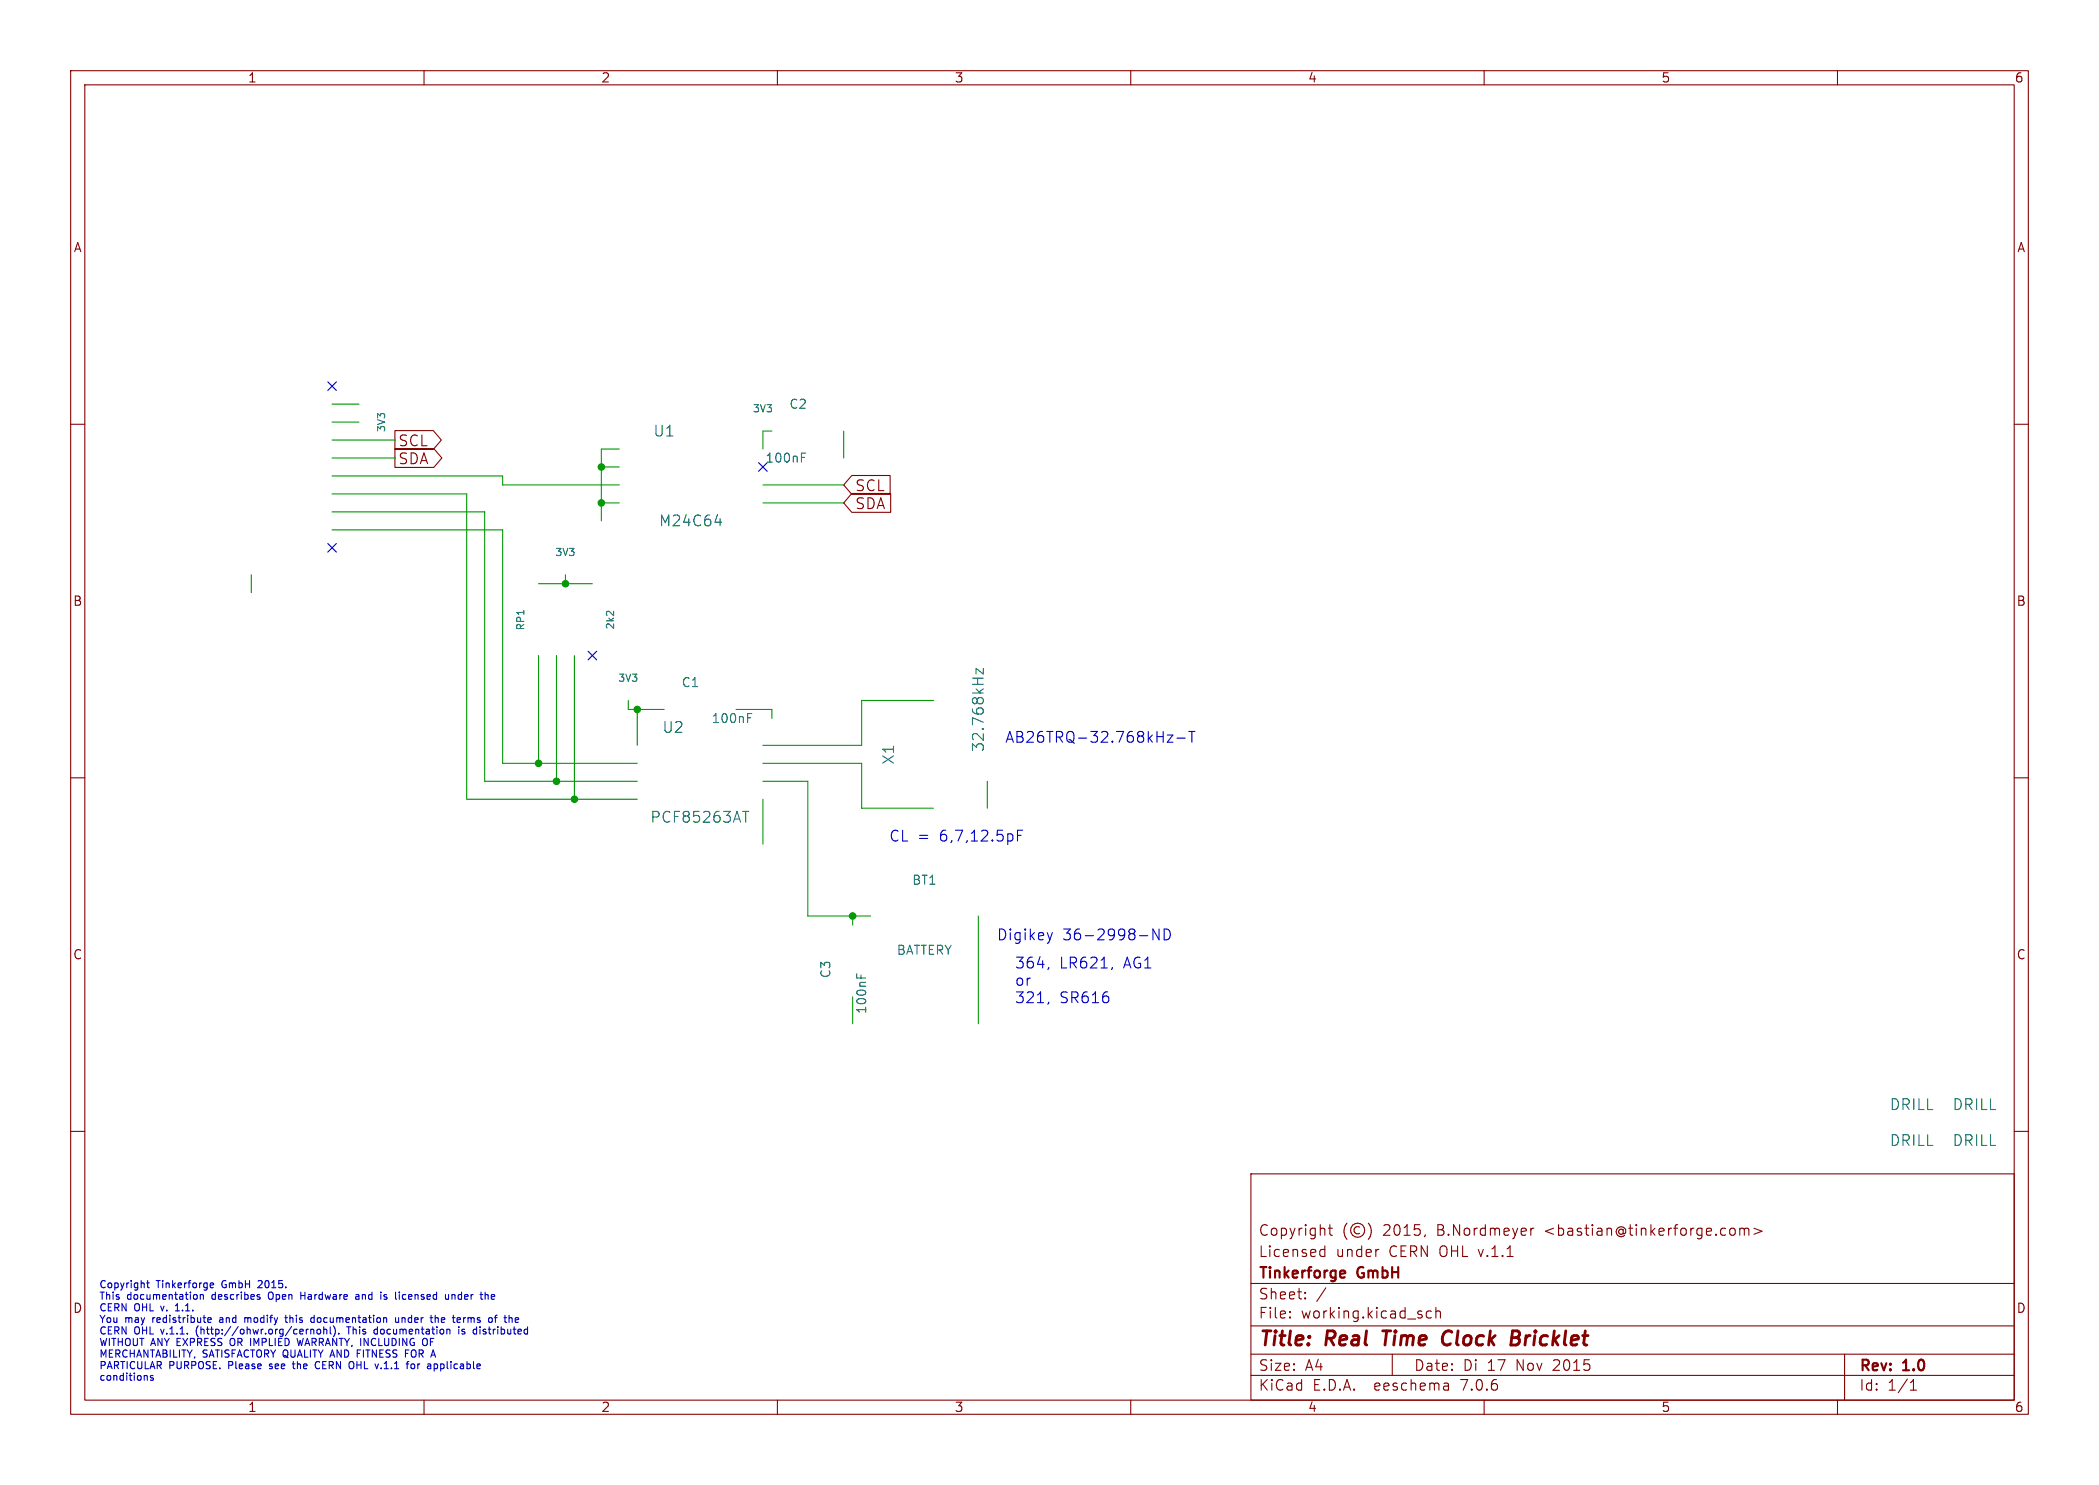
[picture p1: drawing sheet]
<svg xmlns="http://www.w3.org/2000/svg" width="297mm" height="210mm" viewBox="0 0 297 210" stroke-linecap="round" stroke-linejoin="round" font-family="sans-serif">
<g fill="none" stroke="#840000" stroke-width=".15">
<path d="M10 10h277v190h-277zM12 12h273v186h-273zM60 10v2M110 10v2M160 10v2M210 10v2M260 10v2M10 60h2M285 60h2M55.9 63.4h5.5l1.1 1.4-1.1 1.3h-5.5zM55.9 60.9h5.4l1.2 1.3-1.2 1.4h-5.4zM120.5 69.8h5.5v2.7h-5.5l-1.1-1.4z"/>
<path d="M120.5 67.2h5.5v2.7h-5.5l-1.1-1.3zM10 110h2M285 110h2M10 160h2M285 160h2M177 166h108v32h-108zM186.9 177.6l.1 .1 .5-.1M186.9 176.8l.1-.1 .5 .1M187.5 176.2v1.5M188 173.7h.5M188.2 173.2v1.3v.1l.3 .1M190.6 173a1.72 1.72 0 0 0 0 2.3"/>
<path d="M192.4 173.6a.52 .52 0 0 0-.8 .4 .52 .52 0 0 0 .8 .4M193.6 173a1.72 1.72 0 0 1 0 2.3M195 176.7h.1M201.7 174.6l-.2 .3M216.6 173.7v1M217 173.7l-.3 .1-.1 .2M245 173.7a.41 .41 0 0 1 .5 .3v.4a.41 .41 0 0 1-.5 .3M246.2 173.8a.37 .37 0 0 1 .6 .1M246.2 173.7v1M246.8 173.9l.2-.2 .4 .1 .1 .9M246.8 173.9v.8M248.2 173.7l1.1 .4-1.1 .5"/>
<path d="M60 198v2M110 198v2M160 198v2M177 194.5h108M177 191.5h108M177 187.5h108M177 181.5h108M182.5 186.3h.1l-.1 .1M182.5 186.3v.1M182.5 185.5v.1M182.5 185.5h.1l-.1 .1M184.7 183.6v.1"/>
<path d="M184.7 183.6h-.1l.1 .1M184.7 182.8v.1M184.7 182.8h-.1l.1 .1M187.6 182.1l-1.3 2M197 191.5v3M202.5 185.5l-.4-.1-.3 .3v.4l.2 .2 .1 .1 .4-.1M203.2 185.5a.37 .37 0 0 1 .6 .1v.8M203.2 184.9v1.5M204.9 195.7l.1 .9M205 196.5l-.2 .1M205 196h-.2M210 198v2"/>
<path d="M260 198v2M261 191.5v6.5M270.3 196.6h.9M270.3 195.5l.4-.4v1.5"/>
<circle cx="192.1" cy="174" r="1"/>
</g>
<path d="M195.6 188.2h1.2M196.2 188.2l-.2 2M204.1 189.7a.63 .63 0 0 0 1 .4M205.1 188.2a.88 .88 0 0 0-1 .9M214 188.2h.7a.49 .49 0 0 1 .3 .5 .49 .49 0 0 1-.4 .5l.2 .1a.58 .58 0 0 1-.3 .9" fill="none" stroke="#840000" stroke-width=".4"/>
<path d="M190.1 179.7l.2 .1v.2l-.7 .2M190.3 180.6l-.2 .1" fill="none" stroke="#840000" stroke-width=".3"/>
<g fill="none" stroke="#0000c2" stroke-width=".15">
<path d="M144 118.1h.5M144.7 117.4h-.7v1.5M165.2 103.9h.8l-.8 1.1h.8M166.5 104.4h1.2M168.2 103.4h.9M168.6 103.4v1.6M148.4 136.8l-.1 .3M148.9 131.9l-.4 1M157.4 136.8l-.1 .3M164 131.4v1.5l-.9-1.5v1.5M164.7 131.4a.8 .8 0 0 1 .9 .5 .8 .8 0 0 1-.3 .9l-.6 .1zM148.4 141.7l-.1 .3"/>
<path d="M20.7 194.5l.1 .2v.5M20.7 181.4h.4M20.9 181.1v.9l.2 .1M21.7 194.6l-.3-.1-.1 .2v.1l.4 .1v.2h-.4M24.8 185.4h.6M25 184.5l-.2 .2M27.6 183.1h.2l.1 .2v.4h-.3M27.8 187.9v.7M28.3 183.2l.2-.1h.2l.1 .6M28.3 183.1v.6M29.4 186.7l.5-.1-.1-.2-.2-.1-.2 .2 .1 .5h.3M29.7 181.6l.2-.2h.2l.1 .2v.1l-.5 .1"/>
<path d="M29.7 182l.2 .1h.3M31.1 186.7v.3M32.6 189.4v.7M34.6 186.3v.7M34.9 186.3l-.3 .1M36.6 181.1l-.1 .1M36.7 183.4l.1 .2-.1 .1M36.7 183.1h.1M37.1 181.5l-.6 .6h.6M38 182.9v.7M38.1 193.5l.1 .1M38.2 192.9v.3"/>
<path d="M40.3 186.3h.4M40.4 186v.9l.3 .1M41.4 192.9h.3M41.5 192.5v.9l.2 .2M42 189.3l.3 1 .2-.7 .2 .7M42.6 182.7v1M42.6 183.2h.5M44 186.8l.2 .2h.3M44 188v.7M44 188.1l.1-.1h.3v.7M44.5 186.4l-.3-.1-.2 .2M44.5 186v1"/>
<path d="M44.8 192.6a.5 .5 0 0 0-.2 .6 .5 .5 0 0 0 .6 .3M44.9 188h.3l.2 .2v.3l-.2 .2-.3-.1-.1-.1zM45.8 188.1l.2-.1h.2v.7M45.8 187.6v1.1M46.7 187.6v.9l.2 .2M47.2 187.5a1.19 1.19 0 0 1 0 1.5M47.9 188.6v.1M49.3 187.6v1.1M49.9 192.6a.72 .72 0 0 1 0 .9M50.4 183.1h.3l.1 .6M50.5 191.4h.4M50.8 183.3l-.3 .1-.2 .1 .2 .2h.3"/>
<path d="M53 188.6l.1 .1 .3-.1M53.4 188h-.3l-.1 .1M53.4 187.6v1.1M54.3 183.7h.4M54.7 183.1h-.2l-.2 .1 .1 .2 .3 .1M56 186.3v.7h.3l.1-.1M56.4 186.3v.7M56.5 182.7v.1M56.9 186.3v.7M57 183.1l-.1 .2 .1 .4M57 186.3l-.1 .1M57.4 191.4h.3"/>
<path d="M58.2 192.9h.3l.2 .2v.3l-.2 .2-.3-.1-.1-.1zM60.3 189.3a.72 .72 0 0 1 0 .9M61.4 192.9h.3l.2 .2-.1 .4h-.4M61.6 186.4l.1-.1 .3 .1v.6M61.6 186v1M63 183.1l.1 .6h.2h.2M63.5 183.1v.6M63.5 188l.2 .1v.6M64 183.1v.6M64.3 183.1h-.2l-.1 .1M64.9 187.6v.1M64.9 188v.7"/>
<path d="M65 186.3l.2 .3-.5 .1M65.1 187h-.1M65.4 188.6h.3M65.6 186.3v.7M65.6 186.4v.1M65.7 188h-.2l-.1 .1v.2l.3 .1M67.9 187.6v.1M67.9 188v.7M68.8 183.1l.3 .1v.5M69.6 183.1v.6M70 186.3h.3M70 183.3l-.5 .1"/>
<path d="M70.3 186l-.2 .1v.9M72.9 187h.4M72.9 186.4l.3-.1 .2 .3-.5 .1"/>
</g>
<g fill="none" stroke="#009600" stroke-width=".15">
<path d="M47 57.2h3.8M47 59.7h3.8M47 72.4h21.6v38.1h21.6M47 74.9h24.1v33.1h19.1M47 69.9h19v43.1h24.2M47 64.8h8.9M47 67.3h24.1v1.3h16.5M47 62.2h8.9M85.1 66h2.5M85.1 71.1h2.5M87.6 63.5h-2.5v10.2M107.9 68.6h11.5"/>
<path d="M107.9 71.1h11.5M109.2 61h-1.3v2.5M119.4 61v3.8M35.6 81.3v2.5M76.2 82.6h7.6M76.2 92.7v15.3M78.7 92.7v17.8M80 81.3v1.3M81.3 92.7v20.3M88.9 99.1v1.2h5.1M132.1 99.1h-10.2v6.3h-14M90.2 100.3v5.1"/>
<path d="M104.1 100.3h5.1v1.3M107.9 110.5h6.4v19h8.9M107.9 108h14v6.3h10.2M107.9 113v6.4M139.7 110.5v3.8M120.6 129.5v1.3M138.4 129.5v15.3M120.6 141v3.8"/>
</g>
<path d="M46.4 54l1.2 1.2M47.6 54l-1.2 1.2M46.4 76.9l1.2 1.2M47.6 76.9l-1.2 1.2M107.3 65.4l1.3 1.2M108.6 65.4l-1.3 1.2M83.2 92.1l1.2 1.2M84.4 92.1l-1.2 1.2" fill="none" stroke="#000084" stroke-width=".15"/>
<path d="M101.2 73.8h.9M101.9 73.3v1.1M113.4 64.7h.4M113.4 64.1h.6M139.1 94.5v.8l-1-.8v.8M105.1 114.7h.9M105.5 114.7v1.6M105.8 101.5h.4M105.8 100.9h.6M121.2 137.7v.6M121.8 137.9v.4" fill="none" stroke="#006464" stroke-width=".15"/>
<g fill="#009600" stroke="#009600" stroke-width=".15">
<circle cx="85.1" cy="71.1" r=".46"/>
<circle cx="85.1" cy="66" r=".46"/>
<circle cx="78.7" cy="110.5" r=".46"/>
<circle cx="81.3" cy="113" r=".46"/>
<circle cx="76.2" cy="108" r=".46"/>
<circle cx="120.6" cy="129.5" r=".46"/>
<circle cx="80" cy="82.6" r=".46"/>
<circle cx="90.2" cy="100.3" r=".46"/>
</g>
<g font-size="2.8" fill="#840000">
<text x="178" y="190.9">Title:</text>
<text x="187.7" y="190.9">Real</text>
<text x="196.6" y="190.9">Time</text>
<text x="205.7" y="190.9">Clock</text>
<text x="216.2" y="190.9">Bricklet</text>
</g>
<g font-size="2.1" fill="#840000">
<text x="56.3" y="65.9">SDA</text>
<text x="56.3" y="63.3">SCL</text>
<text x="120.9" y="69.7">SCL</text>
<text x="120.9" y="72.2">SDA</text>
<text x="178" y="178">Licensed</text>
<text x="178" y="175">Copyright</text>
<text x="189" y="178">under</text>
<text x="195.7" y="175">2015,</text>
<text x="196.6" y="178">CERN OHL v.1.1</text>
<text x="203.5" y="175">B.Nordmeyer</text>
<text x="218.8" y="175">&lt;bastian@tinkerforge.com&gt;</text>
<text x="178" y="184">Sheet:</text>
<text x="178" y="181.2">Tinkerforge</text>
<text x="192.2" y="181.2">GmbH</text>
<text x="178" y="186.7">File:</text>
<text x="184.1" y="186.7">working.kicad_sch</text>
<text x="178" y="196.9">KiCad</text>
<text x="178" y="194.1">Size:</text>
<text x="184.7" y="194.1">A4</text>
<text x="185.7" y="196.9">E.D.A.</text>
<text x="194.6" y="196.9">eeschema</text>
<text x="200" y="194.1">Date:</text>
<text x="207" y="196.9">7.0.6</text>
<text x="207" y="194.1">Di</text>
<text x="210.5" y="194.1">17</text>
<text x="214.7" y="194.1">Nov</text>
<text x="220.1" y="194.1">2015</text>
<text x="263" y="194.3">Rev:</text>
<text x="263" y="196.9">Id:</text>
<text x="267.1" y="196.9">1/1</text>
<text x="269.4" y="194.3">1.0</text>
</g>
<g font-size="2.1" fill="#006464">
<text x="92.4" y="62">U1</text>
<text x="93.2" y="74.7">M24C64</text>
<text x="93.6" y="103.9">U2</text>
<text x="139.4" y="106.4" transform="rotate(-90 139.4 106.4)">32.768kHz</text>
<text x="126.7" y="108.2" transform="rotate(-90 126.7 108.2)">X1</text>
<text x="91.9" y="116.6">PCF85263AT</text>
<text x="267.3" y="157.2">DRILL</text>
<text x="276.2" y="157.2">DRILL</text>
<text x="267.3" y="162.3">DRILL</text>
<text x="276.2" y="162.3">DRILL</text>
</g>
<g font-size="2.1" fill="#0000c2">
<text x="142.3" y="105.2">AB26TRQ-32.768kHz-T</text>
<text x="125.7" y="119.1">CL =</text>
<text x="133" y="119.1">6,7,12.5pF</text>
<text x="141" y="133.1">Digikey</text>
<text x="143.5" y="137.1">364,</text>
<text x="149.9" y="137.1">LR621,</text>
<text x="150.3" y="133.1">36-2998-ND</text>
<text x="159.1" y="137.1">AG1</text>
<text x="143.5" y="139.5">or</text>
<text x="143.5" y="142">321,</text>
<text x="149.9" y="142">SR616</text>
</g>
<g font-size="1.8" fill="#840000">
<text x="35" y="11.9">1</text>
<text x="85" y="11.9">2</text>
<text x="135" y="11.9">3</text>
<text x="185" y="11.9">4</text>
<text x="235" y="11.9">5</text>
<text x="285" y="11.9">6</text>
<text x="10.3" y="35.9">A</text>
<text x="285.3" y="35.9">A</text>
<text x="10.3" y="85.9">B</text>
<text x="285.3" y="85.9">B</text>
<text x="10.3" y="135.9">C</text>
<text x="285.3" y="135.9">C</text>
<text x="10.3" y="185.9">D</text>
<text x="285.3" y="185.9">D</text>
<text x="35" y="199.9">1</text>
<text x="85" y="199.9">2</text>
<text x="135" y="199.9">3</text>
<text x="185" y="199.9">4</text>
<text x="235" y="199.9">5</text>
<text x="285" y="199.9">6</text>
</g>
<g font-size="1.8" fill="#006464">
<text x="111.6" y="58">C2</text>
<text x="108.2" y="65.6">100nF</text>
<text x="96.4" y="97.4">C1</text>
<text x="100.6" y="102.5">100nF</text>
<text x="129" y="125.3">BT1</text>
<text x="126.8" y="135.2">BATTERY</text>
<text x="117.7" y="138.4" transform="rotate(-90 117.7 138.4)">C3</text>
<text x="122.8" y="143.5" transform="rotate(-90 122.8 143.5)">100nF</text>
</g>
<g font-size="1.4" fill="#006464">
<text x="106.4" y="58.5">3V3</text>
<text x="54.7" y="61.2" transform="rotate(-90 54.7 61.2)">3V3</text>
<text x="78.5" y="78.8">3V3</text>
<text x="74.4" y="89.3" transform="rotate(-90 74.4 89.3)">RP1</text>
<text x="87.1" y="89.1" transform="rotate(-90 87.1 89.1)">2k2</text>
<text x="87.4" y="96.6">3V3</text>
</g>
<g font-size="1.4" fill="#0000c2">
<text x="14" y="182.2">Copyright</text>
<text x="14" y="183.9">This</text>
<text x="14" y="185.5">CERN</text>
<text x="18" y="183.9">documentation</text>
<text x="19" y="185.5">OHL</text>
<text x="22.2" y="182.2">Tinkerforge</text>
<text x="23" y="185.5">v.</text>
<text x="25.3" y="185.5">1.1.</text>
<text x="30.2" y="183.9">describes</text>
<text x="31.6" y="182.2">GmbH</text>
<text x="37" y="182.2">2015.</text>
<text x="38.4" y="183.9">Open</text>
<text x="43.2" y="183.9">Hardware</text>
<text x="51.3" y="183.9">and</text>
<text x="55.1" y="183.9">is</text>
<text x="57.4" y="183.9">licensed</text>
<text x="64.7" y="183.9">under</text>
<text x="70" y="183.9">the</text>
<text x="14" y="187.2">You</text>
<text x="14" y="188.8">CERN</text>
<text x="14" y="190.4">WITHOUT ANY EXPRESS</text>
<text x="17.7" y="187.2">may</text>
<text x="19" y="188.8">OHL</text>
<text x="21.8" y="187.2">redistribute</text>
<text x="23" y="188.8">v.1.1.</text>
<text x="28.2" y="188.8">(http://ohwr.org/cernohl).</text>
<text x="31.5" y="187.2">and</text>
<text x="33" y="190.4">OR IMPLIED</text>
<text x="35.3" y="187.2">modify</text>
<text x="41.4" y="187.2">this</text>
<text x="43.1" y="190.4">WARRANTY, INCLUDING</text>
<text x="45.2" y="187.2">documentation</text>
<text x="49.9" y="188.8">This</text>
<text x="53.9" y="188.8">documentation</text>
<text x="57.4" y="187.2">under</text>
<text x="61.3" y="190.4">OF</text>
<text x="62.7" y="187.2">the</text>
<text x="66.1" y="187.2">terms</text>
<text x="66.1" y="188.8">is</text>
<text x="68.4" y="188.8">distributed</text>
<text x="71.4" y="187.2">of</text>
<text x="14" y="192.1">MERCHANTABILITY,</text>
<text x="14" y="193.7">PARTICULAR</text>
<text x="14" y="195.3">conditions</text>
<text x="23.9" y="193.7">PURPOSE.</text>
<text x="28.7" y="192.1">SATISFACTORY QUALITY AND</text>
<text x="32.5" y="193.7">Please</text>
<text x="38.6" y="193.7">see</text>
<text x="42.2" y="193.7">the</text>
<text x="45.6" y="193.7">CERN</text>
<text x="50.6" y="193.7">OHL</text>
<text x="51.2" y="192.1">FITNESS</text>
<text x="54.6" y="193.7">v.1.1</text>
<text x="58.3" y="192.1">FOR</text>
<text x="59.3" y="193.7">for</text>
<text x="62.5" y="193.7">applicable</text>
</g>
</svg>
